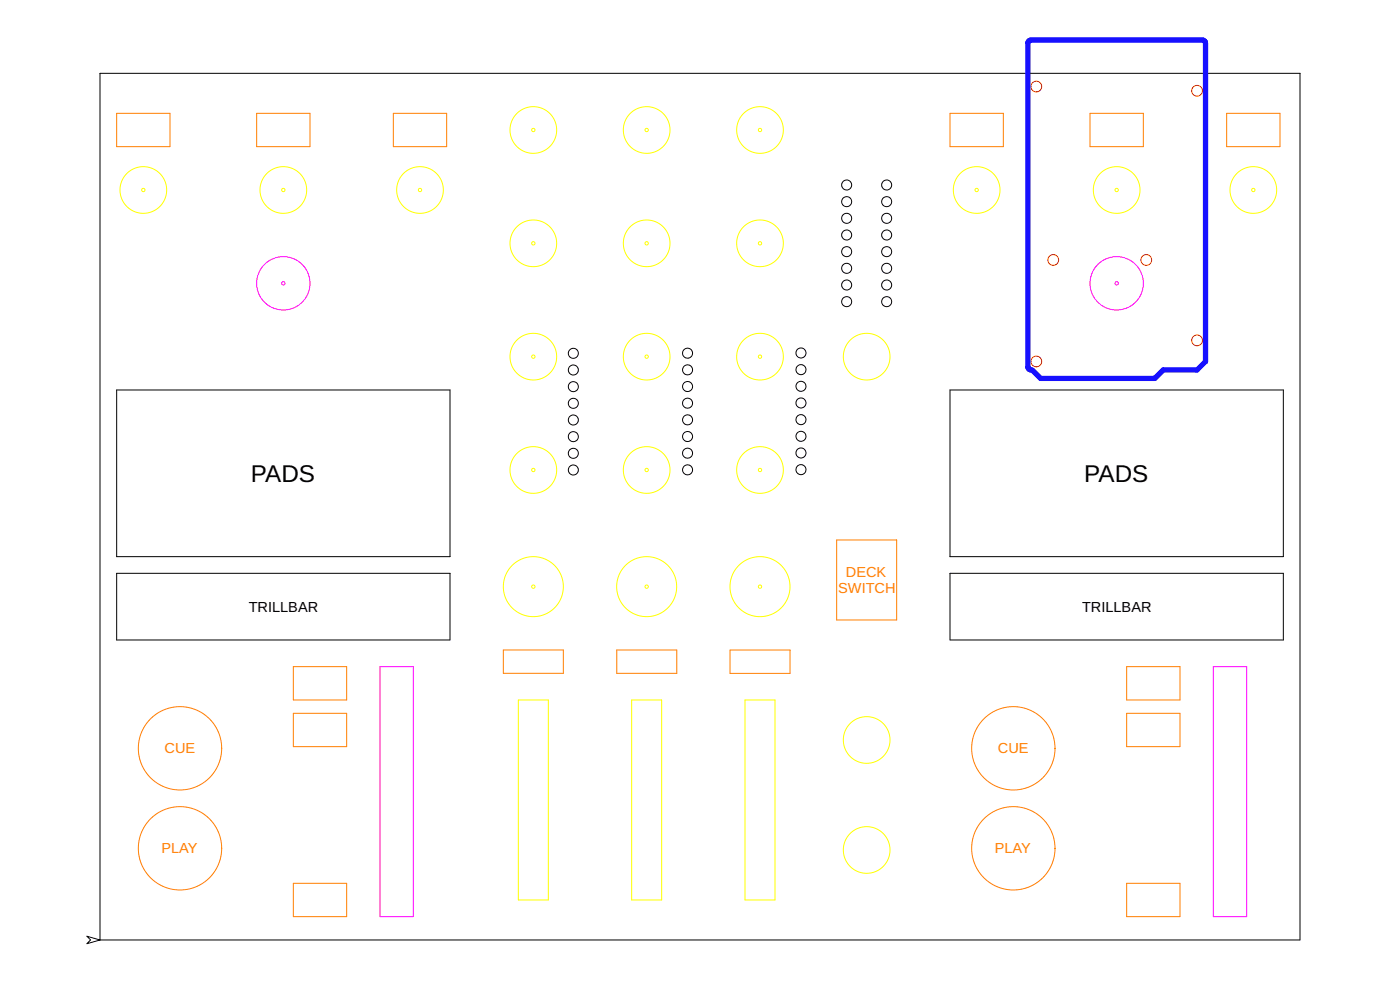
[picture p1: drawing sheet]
<svg xmlns="http://www.w3.org/2000/svg" width="420mm" height="297mm" viewBox="0 0 420 297" stroke-linecap="round" stroke-linejoin="round" font-family="sans-serif">
<g fill="none" stroke="#c0240f" stroke-width=".3">
<circle cx="311" cy="26" r="1.61"/>
<circle cx="359.3" cy="27.2" r="1.61"/>
<circle cx="316.1" cy="78" r="1.61"/>
<circle cx="344" cy="78" r="1.61"/>
<circle cx="311" cy="108.5" r="1.61"/>
<circle cx="359.3" cy="102.1" r="1.61"/>
</g>
<path d="M308.8 12.3l.7-.3h51.3l.8 .5 .2 96-2.5 2.5h-10.2l-2.5 2.5h-34.3l-2.6-2.5h-.5l-.6-.5-.1-97.5z" fill="none" stroke="#1710ff" stroke-width="1.6"/>
<g fill="none" stroke="#000" stroke-width=".3">
<path d="M30 22h360.1v260h-360.1zM35 117h100.1v50h-100.1zM285.1 117h100v50h-100zM35 172h100.1v20h-100.1zM285.1 172h100v20h-100zM26.1 280.9l3.9 1.1-3.9 1.2 1.1-1.2z"/>
<circle cx="254.1" cy="55.5" r="1.5"/>
<circle cx="266.1" cy="55.5" r="1.5"/>
<circle cx="254.1" cy="65.5" r="1.5"/>
<circle cx="254.1" cy="60.5" r="1.5"/>
<circle cx="254.1" cy="70.5" r="1.5"/>
<circle cx="254.1" cy="75.5" r="1.5"/>
<circle cx="266.1" cy="70.5" r="1.5"/>
<circle cx="266.1" cy="60.5" r="1.5"/>
<circle cx="266.1" cy="75.5" r="1.5"/>
<circle cx="266.1" cy="65.5" r="1.5"/>
<circle cx="254.1" cy="80.5" r="1.5"/>
<circle cx="254.1" cy="90.5" r="1.5"/>
<circle cx="254.1" cy="85.5" r="1.5"/>
<circle cx="266.1" cy="85.5" r="1.5"/>
<circle cx="266.1" cy="80.5" r="1.5"/>
<circle cx="266.1" cy="90.5" r="1.5"/>
<circle cx="172.1" cy="116" r="1.5"/>
<circle cx="172.1" cy="106" r="1.5"/>
<circle cx="172.1" cy="111" r="1.5"/>
<circle cx="206.3" cy="111" r="1.5"/>
<circle cx="206.3" cy="116" r="1.5"/>
<circle cx="206.3" cy="106" r="1.5"/>
<circle cx="240.4" cy="115.9" r="1.5"/>
<circle cx="240.4" cy="110.9" r="1.5"/>
<circle cx="240.4" cy="105.9" r="1.5"/>
<circle cx="172.1" cy="121" r="1.5"/>
<circle cx="172.1" cy="126" r="1.5"/>
<circle cx="172.1" cy="131" r="1.5"/>
<circle cx="172.1" cy="136" r="1.5"/>
<circle cx="206.3" cy="121" r="1.5"/>
<circle cx="206.3" cy="126" r="1.5"/>
<circle cx="206.3" cy="131" r="1.5"/>
<circle cx="206.3" cy="136" r="1.5"/>
<circle cx="240.4" cy="135.9" r="1.5"/>
<circle cx="240.4" cy="130.9" r="1.5"/>
<circle cx="240.4" cy="125.9" r="1.5"/>
<circle cx="240.4" cy="120.9" r="1.5"/>
<circle cx="172.1" cy="141" r="1.5"/>
<circle cx="206.3" cy="141" r="1.5"/>
<circle cx="240.4" cy="140.9" r="1.5"/>
</g>
<g fill="none" stroke="#ff0" stroke-width=".3">
<path d="M155.6 210h9v60h-9zM189.6 210h9v60h-9zM223.6 210h9v60h-9z"/>
<circle cx="160.1" cy="39" r=".5"/>
<circle cx="160.1" cy="39" r="7"/>
<circle cx="194.1" cy="39" r=".5"/>
<circle cx="194.1" cy="39" r="7"/>
<circle cx="228.1" cy="39" r=".5"/>
<circle cx="228.1" cy="39" r="7"/>
<circle cx="43" cy="57" r=".5"/>
<circle cx="43" cy="57" r="7"/>
<circle cx="85" cy="57" r=".5"/>
<circle cx="85" cy="57" r="7"/>
<circle cx="126" cy="57" r=".5"/>
<circle cx="126" cy="57" r="7"/>
<circle cx="293.1" cy="57" r=".5"/>
<circle cx="293.1" cy="57" r="7"/>
<circle cx="335.1" cy="57" r=".5"/>
<circle cx="335.1" cy="57" r="7"/>
<circle cx="376.1" cy="57" r=".5"/>
<circle cx="376.1" cy="57" r="7"/>
<circle cx="160.1" cy="73" r=".5"/>
<circle cx="160.1" cy="73" r="7"/>
<circle cx="194.1" cy="73" r=".5"/>
<circle cx="194.1" cy="73" r="7"/>
<circle cx="228.1" cy="73" r=".5"/>
<circle cx="228.1" cy="73" r="7"/>
<circle cx="160.1" cy="107" r=".5"/>
<circle cx="160.1" cy="107" r="7"/>
<circle cx="194.1" cy="107" r=".5"/>
<circle cx="194.1" cy="107" r="7"/>
<circle cx="228.1" cy="107" r=".5"/>
<circle cx="228.1" cy="107" r="7"/>
<circle cx="260.1" cy="107" r="7"/>
<circle cx="160.1" cy="141" r=".5"/>
<circle cx="160.1" cy="141" r="7"/>
<circle cx="194.1" cy="141" r=".5"/>
<circle cx="194.1" cy="141" r="7"/>
<circle cx="228.1" cy="141" r=".5"/>
<circle cx="228.1" cy="141" r="7"/>
<circle cx="160.1" cy="176" r=".5"/>
<circle cx="160.1" cy="176" r="9"/>
<circle cx="194.1" cy="176" r=".5"/>
<circle cx="194.1" cy="176" r="9"/>
<circle cx="228.1" cy="176" r=".5"/>
<circle cx="228.1" cy="176" r="9"/>
<circle cx="260.1" cy="222" r="7"/>
<circle cx="260.1" cy="255" r="7"/>
</g>
<g fill="none" stroke="#ff7f00" stroke-width=".3">
<path d="M35 34h16v10h-16zM77 34h16v10h-16zM118 34h16.1v10h-16.1zM285.1 34h16v10h-16zM327.1 34h16v10h-16zM368.1 34h16v10h-16zM251.1 162h18v24h-18zM151.1 195h18v7h-18zM185.1 195h18v7h-18zM219.1 195h18v7h-18zM88 200h16v10h-16zM88 214h16v10h-16z"/>
<path d="M338.1 200h16v10h-16zM338.1 214h16v10h-16zM66.5 224.5h.1M316.6 224.5h.1M66.5 254.5h.1M316.6 254.5h.1M88 265h16v10h-16zM338.1 265h16v10h-16z"/>
<circle cx="54" cy="224.5" r="12.5"/>
<circle cx="304.1" cy="224.5" r="12.5"/>
<circle cx="54" cy="254.5" r="12.5"/>
<circle cx="304.1" cy="254.5" r="12.5"/>
</g>
<g fill="none" stroke="#f0f" stroke-width=".3">
<path d="M114 200h10v75h-10zM364.1 200h10v75h-10z"/>
<circle cx="85" cy="85" r=".5"/>
<circle cx="85" cy="85" r="8"/>
<circle cx="335.1" cy="85" r=".5"/>
<circle cx="335.1" cy="85" r="8"/>
</g>
<g font-size="7.3">
<text x="75.3" y="144.5">PADS</text>
<text x="325.4" y="144.5">PADS</text>
</g>
<g font-size="4.4" fill="#ff7f00">
<text x="253.9" y="173.1">DECK</text>
<text x="251.6" y="177.9">SWITCH</text>
<text x="49.4" y="226">CUE</text>
<text x="299.5" y="226">CUE</text>
<text x="48.5" y="256">PLAY</text>
<text x="298.6" y="256">PLAY</text>
</g>
<g font-size="4.4">
<text x="74.7" y="183.5">TRILLBAR</text>
<text x="324.7" y="183.5">TRILLBAR</text>
</g>
</svg>
